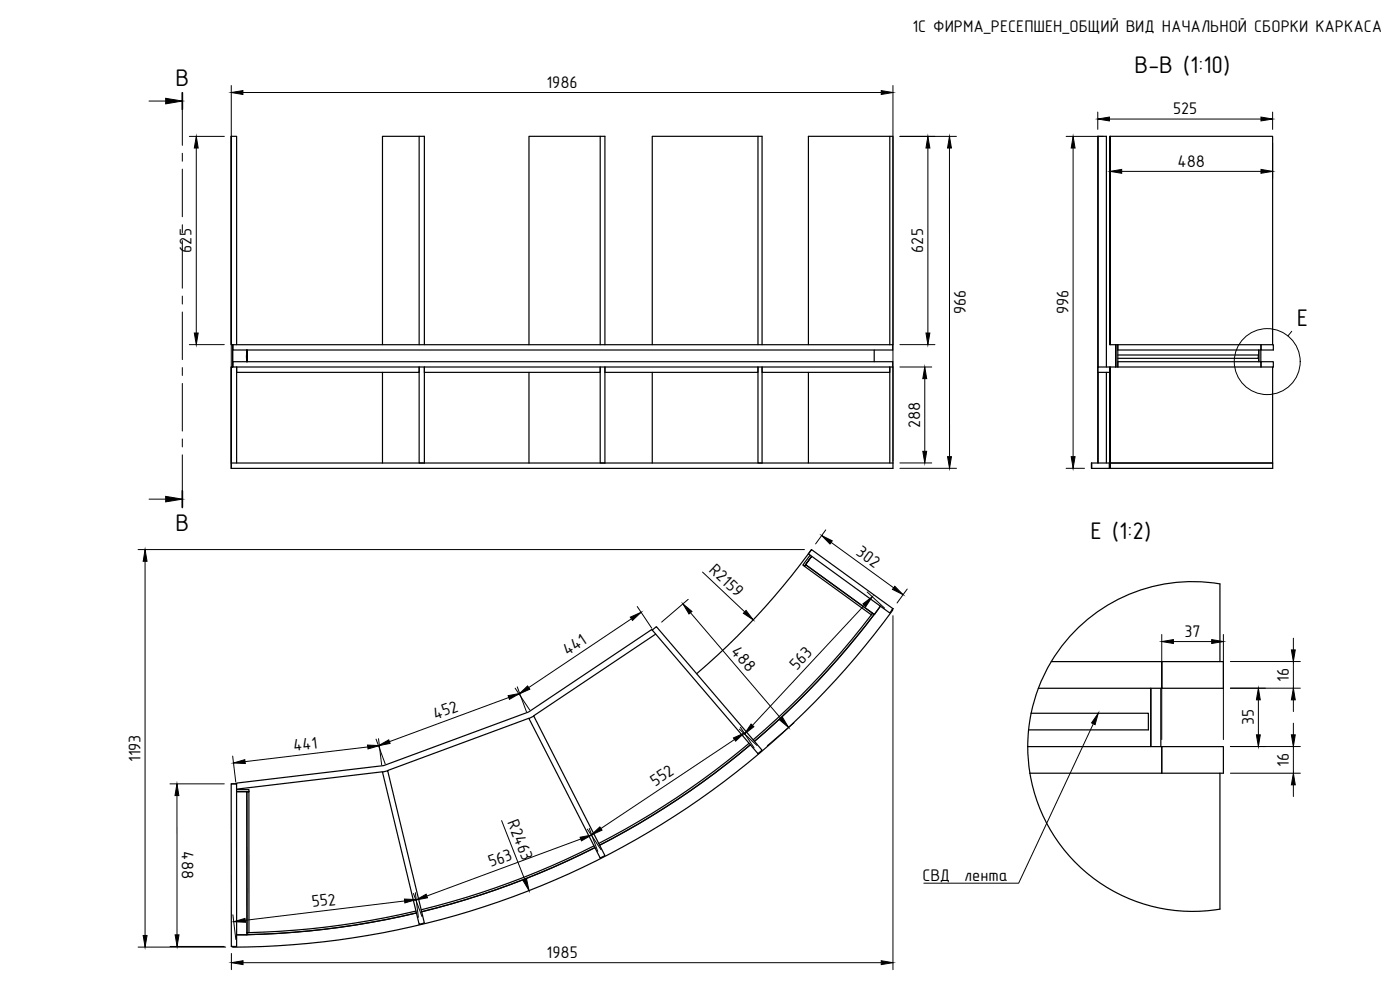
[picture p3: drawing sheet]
<svg xmlns="http://www.w3.org/2000/svg" width="420mm" height="297mm" viewBox="0 0 420 297" stroke-linecap="round" stroke-linejoin="round" font-family="sans-serif">
<!-- layer: Visible -->
<g fill="none" stroke="#000" stroke-width=".36">
<path d="M69.4 40.9v62.5zM69.4 40.9h1.6v62.5M125.8 40.9h-11v62.5M180.1 40.9h-21.4v62.5M227.5 40.9h-31.8v62.5M267 40.9h1l-.1 62.5M329.6 40.9h2.4v69.2M333.1 40.9v62.5zM333.1 40.9h48.8v62.5h-48.8M69.4 110.1v28.8zM69.4 103.4h.4M69.4 110.1h.4"/>
<path d="M69.8 108.5v1.6M69.8 103.4v1.6v-1.6M69.8 108.5v-3.5v3.5M69.8 103.4h198.1v1.6h-198.1zM69.8 103.4v1.6M69.8 108.5h198.1v1.6h-198.1zM71 110.1v28.8M74.1 105l-.1 2.5 .1-1M74.1 108.5v-3.5v3.5M74.1 107.5v1M74.1 105v3.5M114.8 111.7v27.2"/>
<path d="M125.8 103.4v-62.5h1.6v62.5M127.4 110.1v28.8h-1.6v-28.8v1.6h-54.8M158.7 111.7v27.2M180.1 103.4v-62.5h1.4v62.5M181.5 111.7h46v-1.6v28.8h1.2v-28.8v1.6h38.3v-1.6v28.8M181.5 110.1v28.8h-1.4v-28.8v1.6h-52.7M195.7 111.7v27.2M227.5 103.4v-62.5h1.2v62.5M242.6 103.4v-62.5h24.4v62.5M242.6 111.7v27.2M262.4 105v3.5M267.9 110.1l.1 28.8"/>
<path d="M329.6 110.1l-.2-69.2v98M329.6 111.7v27.2M332 111.7v27.2M333.1 110.1h-3.6v1.6h3.6M333.1 110.1v28.8zM333.1 110.1h48.8v28.8h-48.8M334.9 103.4v6.7v-6.7M335.5 106.5h42.1v1h-42.1M377.8 105v3.5M378.4 105v3.5M381.9 103.4h.2v1.6h-3.7v-1.6v1.6h-42.9v-1.6v6.7v-1.6h42.9v1.6v-1.6h3.7v1.6h-.2M69.4 138.9h198.6v1.6h-198.6z"/>
<path d="M327.6 138.9h54.4v1.6h-54.4zM327.6 138.9v1.6M332.9 138.9v1.6M333.1 138.9v1.6v-1.6M241.8 169.4l20.1 14.6-.4 .5-20.1-14.6zM241.8 169.4l20.6 15 1.8-2.5-1.8 2.4a241.8 241.8 0 0 1-36 38.1 241.8 241.8 0 0 0 36-38.1l-.5-.3a241.5 241.5 0 0 1-35.9 38M242.6 166.2h.1M243.1 166.6l-2.2 3 .5 .3 2.2-3-1.8 2.5M243.5 164.9l24.5 17.7-1 1.3-24.4-17.7zM243.5 164.9a214.2 214.2 0 0 1-34.4 37.2M195.7 189l1.3-1 31.7 37.1-1.2 1zM195.7 189l-.1-.1-37 24.7-43.5 16.1-44.1 5.3v.2h-1.6"/>
<path d="M196.8 190.3l-36.6 24.5M268 182.6l-.2 .4 .1 .1a246.3 246.3 0 0 1-198.1 101.1v-.2h-.4M315.5 198.5h50.6v-23.3a49.5 49.5 0 0 0-57.4 43.8M366.1 198.5h1.1v8h-18.5v-8v8h-37.1M158.7 215.6l-42.3 15.7M158.7 215.6l1.5-.8 21.3 41.9-1.4 .7zM308.7 219l-.3 5h40.3v8v-8h18.5v8h-1.1M309.4 214h35.2v5h-35.9M345.4 206.5v17.5M348.4 206.5v17.5M69.4 235.2h1.6v48.8h-1.6zM71 236.9h3.7v.6h-3.7h3.1v43h-3.1a242.1 242.1 0 0 0 54-6.6 242.6 242.6 0 0 1-50.9 6.5v-.6a242.3 242.3 0 0 0 50.7-6.4"/>
<path d="M74.1 237.5h.6v42.3h-.6zM114.8 231.6l-43.8 5.2M114.8 231.6l1.6-.3 11 45.7-1.6 .3zM224.8 223a241.5 241.5 0 0 1-45.1 30.1M225.2 223.5a241.8 241.8 0 0 1-45.2 30.1M308.4 224a49.5 49.5 0 0 0 57.7 48.8v-40.8h-57M178.3 253.8a242.2 242.2 0 0 1-51.9 19.2M178.5 254.3a243 243 0 0 1-52 19.3"/>
</g>
<!-- layer: FD_Dimensions -->
<g fill="none" stroke="#000" stroke-width=".3">
<path d="M69.4 25.7v112.7M72.9 27.8h191.6M268 25.7v112.7M329.5 33.6v5.2M333 35.7h45.4M381.9 33.6v5.2M56.8 40.9h10.5M58.9 44.4v55.5M270.1 40.9h16.9M278.5 44.4v55.5M284.9 44.4l.1 92.6M320 40.9h11"/>
<path d="M322.1 44.4v92.6M333.1 43v10.5M336.6 51.4h41.8M381.9 43v10.5M56.8 103.4h10.5M270.1 103.4h10.5M270.1 110.1h9.5M277.5 113.6v21.8M270.1 138.9h9.5M247.8 159l-3 4.2M270.1 140.5h17M320 140.5h5.5"/>
<path d="M41.4 164.9h200M43.5 168.4v112.3M206.5 179.8l-7.9 6.9M210.8 171.6l12.7 12M249.4 162.7l18.8 13.7M260.2 177.6l5.3 4.9M272.3 176.7l-3.1 4.2M189.5 185.7l-30.8 20.6M191.2 182l4.4 6.5M207.2 183.8l27.2 31.8M259.4 181.6l-33.6 36M268 184.7v106.2"/>
<path d="M348.7 190.4v31.5M352.1 192.5h11.5M367.2 190.4v31.5M369.3 198.5h20.9M388.2 191.5v3.5M388.2 198.5v8M152.7 209.3l-35.8 13.2M154.6 206.5l4.4 6.5M155.2 206.1l2.8 7.4M221.9 218.8l5.3 4.9M222.2 218.2l4.1 6.2M238.3 216.9l-8 6.8"/>
<path d="M369.3 206.5h20.9M377.7 210v10.5M388.2 210v3.5M388.2 217v3.5M51 235.2h16.3M53.1 238.7v41.8M69.8 226.9l1 7.8M110.4 224.1l-36.8 4.4M112.9 221.8l2.7 7.4M113.6 221.6l.9 7.9M220.5 221.9l-40.2 26.7M369.3 224h20.9"/>
<path d="M369.3 232h20.9M388.2 224v8M388.2 235.5v3.5M150.5 246.2l7 17.8M174.3 251.7l-46.2 17.1M176.3 248.8l4.1 6.2M176.8 248.6l2.6 6.9M69.9 274.5l.9 7.4M121.4 270.3l-47.8 5.8M124.1 268.1l2.5 6.9M124.7 267.8l.9 7.4M41.4 284.2h26.3"/>
<path d="M51 284h16.3M69.4 286.1v4.8M72.9 288.8h191.6"/>
</g>
<g fill="#000" stroke="#000" stroke-width=".3">
<path d="M69.4 27.8l3.5-.6v1.1zM264.5 27.2l3.5 .6-3.5 .5zM329.5 35.7l3.5-.6v1.2zM378.4 35.1l3.5 .6-3.5 .6zM58.9 40.9l.6 3.5h-1.2zM278.5 40.9l.6 3.5h-1.2zM284.9 40.9l.6 3.5h-1.1zM322.1 40.9l.5 3.5h-1.1zM333.1 51.4l3.5-.6v1.2zM378.4 50.8l3.5 .6-3.5 .6zM58.3 99.9h1.2l-.6 3.5zM277.9 99.9h1.2l-.6 3.5z"/>
<path d="M277.5 110.1l.6 3.5h-1.2zM276.9 135.4h1.2l-.6 3.5zM284.4 137h1.1l-.5 3.5zM321.5 137h1.1l-.5 3.5zM43.5 164.9l.6 3.5h-1.1zM246.6 160.7l3.2 1.6-.7 .9zM268.5 175.9l2.5 2.5-3.2-1.6zM189.2 185.2l3.2-1.5-2.6 2.4zM205 181.2l2.7 2.3-.9 .7zM223.9 183.2l2.1 2.8-2.9-2zM259 181.2l2.8-2.2-2 3zM348.7 192.5l3.4-.6v1.2z"/>
<path d="M363.6 191.9l3.6 .6-3.6 .6zM387.6 195h1.1l-.5 3.5zM152.5 208.7l3.5-.6-3.1 1.7zM155.8 208.2l2.5-2.4 .7 1zM225.4 217.2l.9 .8-2.8 2.2zM234 216l.8-.8 1.9 3.1zM377.7 206.5l.5 3.5h-1.1zM388.2 206.5l.5 3.5h-1.1zM53.1 235.2l.6 3.5h-1.2zM70.1 228.9l3.4-1 .1 1.2zM110.3 223.5l3.6 .2-3.5 1zM113.6 223.7l3.1-1.7 .4 1.1z"/>
<path d="M220.1 221.4l3.3-1.5-2.6 2.5zM377.1 220.5h1.1l-.5 3.5zM387.6 220.5h1.1l-.5 3.5zM388.2 232l.5 3.5h-1.1zM174.1 251.2l3.5-.7-3.1 1.8zM177.4 250.5l2.6-2.4 .7 1zM70.1 276.5l3.4-.9 .2 1.1zM121.4 269.8l3.5 .1-3.4 1zM124.8 270.1l3.1-1.8 .4 1.1zM157 264.2l1-.5 .8 3.5zM43 280.7h1.1l-.6 3.5zM52.6 280.5h1.1l-.6 3.5z"/>
<path d="M69.4 288.8l3.5-.5v1.1zM264.5 288.3l3.5 .5-3.5 .6z"/>
</g>
<!-- layer: Section Lines -->
<path d="M54.7 27.8v5M54.7 147.3v5" fill="none" stroke="#000" stroke-width=".51"/>
<g fill="none" stroke="#000" stroke-width=".3">
<path d="M44.7 30.3h5M54.7 32.8v10.8M54.7 46v2.4M54.7 50.7v14.3M54.7 67.4v2.4M54.7 72.2v14.3M54.7 88.8v2.4M54.7 93.6v14.3M54.7 110.3v2.4M54.7 115v14.3M54.7 131.7v2.4M54.7 136.5v10.8"/>
<path d="M44.7 149.8h5"/>
</g>
<path d="M49.7 29.5l5 .8-5 .9zM49.7 148.9l5 .9-5 .8z" fill="#000" stroke="#000" stroke-width=".3"/>
<!-- layer: Detail Boundary -->
<g fill="none" stroke="#000" stroke-width=".3">
<path d="M387.7 99.4l-1.2 1.4"/>
<circle cx="380.3" cy="108.5" r="9.9"/>
</g>
<!-- layer: Leaders -->
<path d="M329.6 214l-.9 3.4-1.1-.5z" fill="#000" stroke="#000" stroke-width=".3"/>
<path d="M328.1 217.2l-22.4 47.8h-28.4" fill="none" stroke="#000" stroke-width=".3"/>
<g font-size="7.2">
<text x="340.6" y="21.9">B-B (1:10)</text>
<text x="52.7" y="25.8">B</text>
<text x="389.2" y="97.9">E</text>
<text x="52.7" y="159.3">B</text>
<text x="327.2" y="161.8">E (1:2)</text>
</g>
<g font-size="5.1">
<text x="273.8" y="9.6">1С ФИРМА_РЕСЕПШЕН_ОБЩИЙ ВИД НАЧАЛЬНОЙ СБОРКИ КАРКАСА</text>
<text x="164" y="26.4">1986</text>
<text x="352.1" y="34.3">525</text>
<text x="353.4" y="50">488</text>
<text x="57.5" y="75.8" transform="rotate(-90 57.5 75.8)">625</text>
<text x="277.1" y="75.8" transform="rotate(-90 277.1 75.8)">625</text>
<text x="286.4" y="87.1" transform="rotate(90 286.4 87.1)">996</text>
<text x="320.7" y="94.3" transform="rotate(-90 320.7 94.3)">996</text>
<text x="276.1" y="128.5" transform="rotate(-90 276.1 128.5)">288</text>
<text x="256.7" y="166.3" transform="rotate(36 256.7 166.3)">302</text>
<text x="212.6" y="171.4" transform="rotate(43 212.6 171.4)">R2159</text>
<text x="355.5" y="191.1">37</text>
<text x="170.3" y="196.8" transform="rotate(-34 170.3 196.8)">441</text>
<text x="219.2" y="195.7" transform="rotate(49 219.2 195.7)">488</text>
<text x="239.1" y="201.3" transform="rotate(-47 239.1 201.3)">563</text>
<text x="386.8" y="204.6" transform="rotate(-90 386.8 204.6)">16</text>
<text x="130.7" y="215.9" transform="rotate(-20 130.7 215.9)">452</text>
<text x="376.3" y="217.7" transform="rotate(-90 376.3 217.7)">35</text>
<text x="88.2" y="225.4" transform="rotate(-7 88.2 225.4)">441</text>
<text x="42.1" y="228.7" transform="rotate(-90 42.1 228.7)">1193</text>
<text x="386.8" y="230.1" transform="rotate(-90 386.8 230.1)">16</text>
<text x="196.6" y="236.1" transform="rotate(-34 196.6 236.1)">552</text>
<text x="152.2" y="246.7" transform="rotate(69 152.2 246.7)">R2463</text>
<text x="54.5" y="255.4" transform="rotate(90 54.5 255.4)">488</text>
<text x="147.3" y="260.2" transform="rotate(-20 147.3 260.2)">563</text>
<text x="276.9" y="264.3">СВД</text>
<text x="289.4" y="264.3">лента</text>
<text x="93.7" y="272.3" transform="rotate(-7 93.7 272.3)">552</text>
<text x="164" y="287.5">1985</text>
</g>
</svg>
